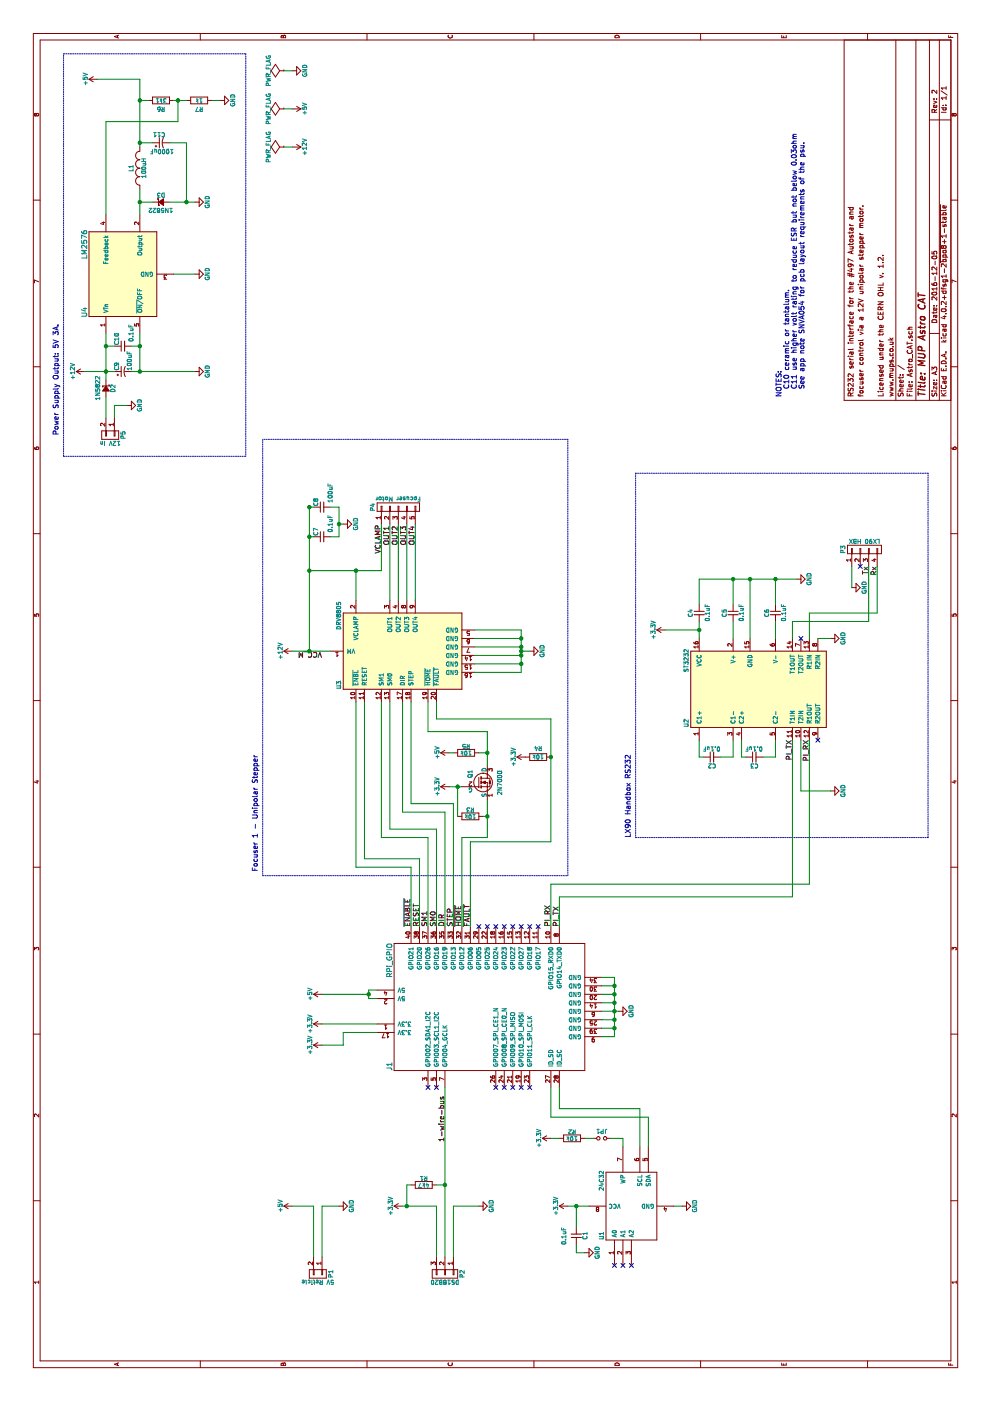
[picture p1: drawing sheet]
EESchema Schematic File Version 2
LIBS:raspberrypi_gpio
LIBS:mups_microchip
LIBS:mups_maxim
LIBS:mups_nxp
LIBS:mups_texas
LIBS:mups_st
LIBS:mups_onsemiconductor
LIBS:power
LIBS:device
LIBS:transistors
LIBS:conn
LIBS:linear
LIBS:regul
LIBS:74xx
LIBS:cmos4000
LIBS:adc-dac
LIBS:memory
LIBS:xilinx
LIBS:microcontrollers
LIBS:dsp
LIBS:microchip
LIBS:analog_switches
LIBS:motorola
LIBS:texas
LIBS:intel
LIBS:audio
LIBS:interface
LIBS:digital-audio
LIBS:philips
LIBS:display
LIBS:cypress
LIBS:siliconi
LIBS:opto
LIBS:atmel
LIBS:contrib
LIBS:valves
LIBS:Astro_CAT-cache
EELAYER 25 0
EELAYER END
$Descr A3 16535 11693
encoding utf-8
Sheet 1 1
Title "MUP Astro CAT"
Date "2016-12-05"
Rev "2"
Comp "www.mups.co.uk"
Comment1 "Licensed under the CERN OHL v. 1.2."
Comment2 ""
Comment3 "focuser control via a 12V unipolar stepper motor."
Comment4 "RS232 serial interface for the #497 Autostar and"
$EndDescr
$Comp
L MAX232 U2
U 1 1
P 8400 8950
F 0 "U2" H 7950 9800 50  0000 L CNN
F 1 "ST3232" H 8600 9800 50  0000 L CNN
F 2 "Housings_DIP:DIP-16_W7.62mm" H 8400 8950 50  0001 C CNN
F 3 "" H 8400 8950 50  0000 C CNN
	1    8400 8950
	1    0    0    -1  
$EndComp
$Comp
L CONN_01X04 P3
U 1 1
P 10050 10200
F 0 "P3" H 10050 10450 50  0000 C CNN
F 1 "LX90 HBX" V 10150 10200 50  0000 C CNN
F 2 "mups_connect:4P4C" H 10050 10200 50  0001 C CNN
F 3 "" H 10050 10200 50  0000 C CNN
	1    10050 10200
	1    0    0    -1  
$EndComp
Text Label 9850 10350 2    60   ~ 0
Rx
Text Label 9850 10250 2    60   ~ 0
Tx
$Comp
L GND #PWR01
U 1 1
P 9600 10050
F 0 "#PWR01" H 9600 9800 50  0001 C CNN
F 1 "GND" H 9600 9900 50  0000 C CNN
F 2 "" H 9600 10050 50  0000 C CNN
F 3 "" H 9600 10050 50  0000 C CNN
	1    9600 10050
	1    0    0    -1  
$EndComp
NoConn ~ 9850 10150
$Comp
L GND #PWR02
U 1 1
P 9700 9400
F 0 "#PWR02" H 9700 9150 50  0001 C CNN
F 1 "GND" H 9700 9250 50  0000 C CNN
F 2 "" H 9700 9400 50  0000 C CNN
F 3 "" H 9700 9400 50  0000 C CNN
	1    9700 9400
	1    0    0    -1  
$EndComp
$Comp
L C_Small C2
U 1 1
P 7600 8400
F 0 "C2" V 7500 8350 50  0000 L CNN
F 1 "0.1uF" V 7700 8300 50  0000 L CNN
F 2 "Capacitors_SMD:C_1206_HandSoldering" H 7600 8400 50  0001 C CNN
F 3 "" H 7600 8400 50  0000 C CNN
	1    7600 8400
	1    0    0    -1  
$EndComp
$Comp
L C_Small C3
U 1 1
P 7600 8900
F 0 "C3" V 7500 8850 50  0000 L CNN
F 1 "0.1uF" V 7700 8800 50  0000 L CNN
F 2 "Capacitors_SMD:C_1206_HandSoldering" H 7600 8900 50  0001 C CNN
F 3 "" H 7600 8900 50  0000 C CNN
	1    7600 8900
	1    0    0    -1  
$EndComp
$Comp
L C_Small C4
U 1 1
P 9300 8250
F 0 "C4" V 9200 8200 50  0000 L CNN
F 1 "0.1uF" V 9400 8150 50  0000 L CNN
F 2 "Capacitors_SMD:C_1206_HandSoldering" H 9300 8250 50  0001 C CNN
F 3 "" H 9300 8250 50  0000 C CNN
	1    9300 8250
	0    1    1    0   
$EndComp
$Comp
L C_Small C5
U 1 1
P 9300 8650
F 0 "C5" V 9200 8600 50  0000 L CNN
F 1 "0.1uF" V 9400 8550 50  0000 L CNN
F 2 "Capacitors_SMD:C_1206_HandSoldering" H 9300 8650 50  0001 C CNN
F 3 "" H 9300 8650 50  0000 C CNN
	1    9300 8650
	0    1    1    0   
$EndComp
$Comp
L C_Small C6
U 1 1
P 9300 9150
F 0 "C6" V 9200 9100 50  0000 L CNN
F 1 "0.1uF" V 9400 9050 50  0000 L CNN
F 2 "Capacitors_SMD:C_1206_HandSoldering" H 9300 9150 50  0001 C CNN
F 3 "" H 9300 9150 50  0000 C CNN
	1    9300 9150
	0    1    1    0   
$EndComp
$Comp
L GND #PWR03
U 1 1
P 7200 9800
F 0 "#PWR03" H 7200 9550 50  0001 C CNN
F 1 "GND" H 7200 9650 50  0000 C CNN
F 2 "" H 7200 9800 50  0000 C CNN
F 3 "" H 7200 9800 50  0000 C CNN
	1    7200 9800
	1    0    0    -1  
$EndComp
$Comp
L GND #PWR04
U 1 1
P 9000 9800
F 0 "#PWR04" H 9000 9550 50  0001 C CNN
F 1 "GND" H 9000 9650 50  0000 C CNN
F 2 "" H 9000 9800 50  0000 C CNN
F 3 "" H 9000 9800 50  0000 C CNN
	1    9000 9800
	1    0    0    -1  
$EndComp
NoConn ~ 9000 9450
NoConn ~ 7800 9650
$Comp
L DRV8805 U3
U 1 1
P 8850 4750
F 0 "U3" H 8400 5500 50  0000 L CNN
F 1 "DRV8805" H 9100 5500 50  0000 L CNN
F 2 "Housings_SOIC:SOIC-20_7.5x12.8mm_Pitch1.27mm" H 8700 4850 50  0001 C CNN
F 3 "" H 8700 4850 50  0000 C CNN
	1    8850 4750
	1    0    0    -1  
$EndComp
$Comp
L GND #PWR05
U 1 1
P 8850 6250
F 0 "#PWR05" H 8850 6000 50  0001 C CNN
F 1 "GND" H 8850 6100 50  0000 C CNN
F 2 "" H 8850 6250 50  0000 C CNN
F 3 "" H 8850 6250 50  0000 C CNN
	1    8850 6250
	1    0    0    -1  
$EndComp
$Comp
L C_Small C8
U 1 1
P 10550 3800
F 0 "C8" H 10560 3870 50  0000 L CNN
F 1 "100uF" H 10600 3700 50  0000 L CNN
F 2 "Capacitors_SMD:C_1206_HandSoldering" H 10550 3800 50  0001 C CNN
F 3 "" H 10550 3800 50  0000 C CNN
	1    10550 3800
	1    0    0    -1  
$EndComp
$Comp
L C_Small C7
U 1 1
P 10200 3800
F 0 "C7" H 10210 3870 50  0000 L CNN
F 1 "0.1uF" H 10250 3700 50  0000 L CNN
F 2 "Capacitors_SMD:C_1206_HandSoldering" H 10200 3800 50  0001 C CNN
F 3 "" H 10200 3800 50  0000 C CNN
	1    10200 3800
	1    0    0    -1  
$EndComp
$Comp
L GND #PWR06
U 1 1
P 10350 4050
F 0 "#PWR06" H 10350 3800 50  0001 C CNN
F 1 "GND" H 10350 3900 50  0000 C CNN
F 2 "" H 10350 4050 50  0000 C CNN
F 3 "" H 10350 4050 50  0000 C CNN
	1    10350 4050
	1    0    0    -1  
$EndComp
$Comp
L CONN_01X05 P4
U 1 1
P 10550 4700
F 0 "P4" H 10550 5000 50  0000 C CNN
F 1 "Focuser Motor" V 10650 4700 50  0000 C CNN
F 2 "mups_connect:6P6C" H 10550 4700 50  0001 C CNN
F 3 "" H 10550 4700 50  0000 C CNN
	1    10550 4700
	1    0    0    -1  
$EndComp
$Comp
L RPi_GPIO J1
U 1 1
P 4600 5700
F 0 "J1" H 3950 6800 60  0000 C CNN
F 1 "RPi_GPIO" H 5200 6800 60  0000 C CNN
F 2 "mups_connect:PI_Pin_Header_Straight_2x20" H 4600 5700 60  0001 C CNN
F 3 "" H 4600 5700 60  0000 C CNN
	1    4600 5700
	1    0    0    -1  
$EndComp
$Comp
L +5V #PWR07
U 1 1
P 4800 3800
F 0 "#PWR07" H 4800 3650 50  0001 C CNN
F 1 "+5V" H 4800 3940 50  0000 C CNN
F 2 "" H 4800 3800 50  0000 C CNN
F 3 "" H 4800 3800 50  0000 C CNN
	1    4800 3800
	1    0    0    -1  
$EndComp
NoConn ~ 5600 6250
NoConn ~ 5600 6350
Text Label 5600 5350 0    60   ~ 0
STEP
Text Label 5600 5250 0    60   ~ 0
DIR
Text Label 5600 5050 0    60   ~ 0
SM1
Text Label 5600 5150 0    60   ~ 0
SM0
Text Label 5600 5550 0    60   ~ 0
~FAULT
Text Label 5600 5450 0    60   ~ 0
~HOME
Text Label 5600 4850 0    60   ~ 0
~ENABLE
Text Label 5600 6600 0    60   ~ 0
PI_TX
Text Label 5600 6500 0    60   ~ 0
PI_RX
$Comp
L +3.3V #PWR08
U 1 1
P 7600 6200
F 0 "#PWR08" H 7600 6050 50  0001 C CNN
F 1 "+3.3V" H 7600 6340 50  0000 C CNN
F 2 "" H 7600 6200 50  0000 C CNN
F 3 "" H 7600 6200 50  0000 C CNN
	1    7600 6200
	1    0    0    -1  
$EndComp
$Comp
L R R4
U 1 1
P 7600 6350
F 0 "R4" V 7500 6350 50  0000 C CNN
F 1 "10k" V 7600 6350 50  0000 C CNN
F 2 "Resistors_SMD:R_1206_HandSoldering" V 7530 6350 50  0001 C CNN
F 3 "" H 7600 6350 50  0000 C CNN
	1    7600 6350
	-1   0    0    1   
$EndComp
$Comp
L +3.3V #PWR09
U 1 1
P 7250 5300
F 0 "#PWR09" H 7250 5150 50  0001 C CNN
F 1 "+3.3V" H 7250 5440 50  0000 C CNN
F 2 "" H 7250 5300 50  0000 C CNN
F 3 "" H 7250 5300 50  0000 C CNN
	1    7250 5300
	1    0    0    -1  
$EndComp
$Comp
L R R3
U 1 1
P 6900 5550
F 0 "R3" V 6980 5550 50  0000 C CNN
F 1 "10k" V 6900 5550 50  0000 C CNN
F 2 "Resistors_SMD:R_1206_HandSoldering" V 6830 5550 50  0001 C CNN
F 3 "" H 6900 5550 50  0000 C CNN
	1    6900 5550
	1    0    0    -1  
$EndComp
$Comp
L +5V #PWR010
U 1 1
P 7650 5300
F 0 "#PWR010" H 7650 5150 50  0001 C CNN
F 1 "+5V" H 7650 5440 50  0000 C CNN
F 2 "" H 7650 5300 50  0000 C CNN
F 3 "" H 7650 5300 50  0000 C CNN
	1    7650 5300
	1    0    0    -1  
$EndComp
$Comp
L R R5
U 1 1
P 7650 5500
F 0 "R5" V 7730 5500 50  0000 C CNN
F 1 "10k" V 7650 5500 50  0000 C CNN
F 2 "Resistors_SMD:R_1206_HandSoldering" V 7580 5500 50  0001 C CNN
F 3 "" H 7650 5500 50  0000 C CNN
	1    7650 5500
	1    0    0    -1  
$EndComp
Text Label 5600 4950 0    60   ~ 0
RESET
$Comp
L +12V #PWR011
U 1 1
P 14800 3450
F 0 "#PWR011" H 14800 3300 50  0001 C CNN
F 1 "+12V" H 14800 3590 50  0000 C CNN
F 2 "" H 14800 3450 50  0000 C CNN
F 3 "" H 14800 3450 50  0000 C CNN
	1    14800 3450
	-1   0    0    1   
$EndComp
$Comp
L +5V #PWR012
U 1 1
P 15250 3450
F 0 "#PWR012" H 15250 3300 50  0001 C CNN
F 1 "+5V" H 15250 3590 50  0000 C CNN
F 2 "" H 15250 3450 50  0000 C CNN
F 3 "" H 15250 3450 50  0000 C CNN
	1    15250 3450
	-1   0    0    1   
$EndComp
$Comp
L PWR_FLAG #FLG013
U 1 1
P 14800 3350
F 0 "#FLG013" H 14800 3445 50  0001 C CNN
F 1 "PWR_FLAG" H 14800 3530 50  0000 C CNN
F 2 "" H 14800 3350 50  0000 C CNN
F 3 "" H 14800 3350 50  0000 C CNN
	1    14800 3350
	1    0    0    -1  
$EndComp
$Comp
L PWR_FLAG #FLG014
U 1 1
P 15700 3350
F 0 "#FLG014" H 15700 3445 50  0001 C CNN
F 1 "PWR_FLAG" H 15700 3530 50  0000 C CNN
F 2 "" H 15700 3350 50  0000 C CNN
F 3 "" H 15700 3350 50  0000 C CNN
	1    15700 3350
	1    0    0    -1  
$EndComp
$Comp
L CONN_01X02 P5
U 1 1
P 11400 1300
F 0 "P5" H 11400 1450 50  0000 C CNN
F 1 "12V In" V 11500 1300 50  0000 C CNN
F 2 "mups_connect:Terminal_Block_5mm_2" H 11400 1300 50  0001 C CNN
F 3 "" H 11400 1300 50  0000 C CNN
	1    11400 1300
	-1   0    0    1   
$EndComp
$Comp
L GND #PWR015
U 1 1
P 11750 1500
F 0 "#PWR015" H 11750 1250 50  0001 C CNN
F 1 "GND" H 11750 1350 50  0000 C CNN
F 2 "" H 11750 1500 50  0000 C CNN
F 3 "" H 11750 1500 50  0000 C CNN
	1    11750 1500
	1    0    0    -1  
$EndComp
$Comp
L PWR_FLAG #FLG016
U 1 1
P 15250 3350
F 0 "#FLG016" H 15250 3445 50  0001 C CNN
F 1 "PWR_FLAG" H 15250 3530 50  0000 C CNN
F 2 "" H 15250 3350 50  0000 C CNN
F 3 "" H 15250 3350 50  0000 C CNN
	1    15250 3350
	1    0    0    -1  
$EndComp
Text Label 10000 4500 0    60   ~ 0
VCLAMP
Text Label 10100 4600 0    60   ~ 0
OUT1
Text Label 10100 4700 0    60   ~ 0
OUT2
Text Label 10100 4800 0    60   ~ 0
OUT3
Text Label 10100 4900 0    60   ~ 0
OUT4
NoConn ~ 5600 6150
NoConn ~ 5600 6050
NoConn ~ 5600 5950
NoConn ~ 5600 5850
NoConn ~ 3700 6250
NoConn ~ 3700 6150
NoConn ~ 3700 6050
NoConn ~ 3700 5950
NoConn ~ 3700 5850
NoConn ~ 3700 5150
NoConn ~ 3700 5050
$Comp
L GND #PWR017
U 1 1
P 4600 7300
F 0 "#PWR017" H 4600 7050 50  0001 C CNN
F 1 "GND" H 4600 7150 50  0000 C CNN
F 2 "" H 4600 7300 50  0000 C CNN
F 3 "" H 4600 7300 50  0000 C CNN
	1    4600 7300
	1    0    0    -1  
$EndComp
$Comp
L +3.3V #PWR018
U 1 1
P 4450 3800
F 0 "#PWR018" H 4450 3650 50  0001 C CNN
F 1 "+3.3V" H 4450 3940 50  0000 C CNN
F 2 "" H 4450 3800 50  0000 C CNN
F 3 "" H 4450 3800 50  0000 C CNN
	1    4450 3800
	1    0    0    -1  
$EndComp
$Comp
L +3.3V #PWR019
U 1 1
P 9100 7850
F 0 "#PWR019" H 9100 7700 50  0001 C CNN
F 1 "+3.3V" H 9100 7990 50  0000 C CNN
F 2 "" H 9100 7850 50  0000 C CNN
F 3 "" H 9100 7850 50  0000 C CNN
	1    9100 7850
	1    0    0    -1  
$EndComp
$Comp
L GND #PWR020
U 1 1
P 15700 3450
F 0 "#PWR020" H 15700 3200 50  0001 C CNN
F 1 "GND" H 15700 3300 50  0000 C CNN
F 2 "" H 15700 3450 50  0000 C CNN
F 3 "" H 15700 3450 50  0000 C CNN
	1    15700 3450
	1    0    0    -1  
$EndComp
Text Label 7800 9550 2    60   ~ 0
PI_RX
Text Label 7800 9350 2    60   ~ 0
PI_TX
Text Notes 6650 7450 0    60   ~ 0
LX90 Handbox RS232
Text Notes 6250 3050 0    60   ~ 0
Focuser 1 - Unipolar Stepper
$Comp
L CONN_01X03 P2
U 1 1
P 1500 5250
F 0 "P2" H 1500 5450 50  0000 C CNN
F 1 "DS18B20" V 1600 5250 50  0000 C CNN
F 2 "Pin_Headers:Pin_Header_Straight_1x03" H 1500 5250 50  0001 C CNN
F 3 "" H 1500 5250 50  0000 C CNN
	1    1500 5250
	-1   0    0    1   
$EndComp
$Comp
L GND #PWR021
U 1 1
P 13300 2300
F 0 "#PWR021" H 13300 2050 50  0001 C CNN
F 1 "GND" H 13300 2150 50  0000 C CNN
F 2 "" H 13300 2300 50  0000 C CNN
F 3 "" H 13300 2300 50  0000 C CNN
	1    13300 2300
	1    0    0    -1  
$EndComp
$Comp
L +5V #PWR022
U 1 1
P 15600 1150
F 0 "#PWR022" H 15600 1000 50  0001 C CNN
F 1 "+5V" H 15600 1290 50  0000 C CNN
F 2 "" H 15600 1150 50  0000 C CNN
F 3 "" H 15600 1150 50  0000 C CNN
	1    15600 1150
	1    0    0    -1  
$EndComp
$Comp
L D_Schottky_Small D3
U 1 1
P 14150 1900
F 0 "D3" H 14100 1980 50  0000 L CNN
F 1 "1N5822" H 14000 1800 50  0000 L CNN
F 2 "Diodes_ThroughHole:Diode_DO-201AD_Horizontal_RM15" V 14150 1900 50  0001 C CNN
F 3 "" V 14150 1900 50  0000 C CNN
	1    14150 1900
	0    1    1    0   
$EndComp
$Comp
L INDUCTOR_SMALL L1
U 1 1
P 14550 1650
F 0 "L1" H 14550 1750 50  0000 C CNN
F 1 "100uH" H 14550 1600 50  0000 C CNN
F 2 "mups_assorted:Choke_Toroid_8x16mm_Vertical" H 14550 1650 50  0001 C CNN
F 3 "" H 14550 1650 50  0000 C CNN
	1    14550 1650
	1    0    0    -1  
$EndComp
$Comp
L +12V #PWR023
U 1 1
P 8850 3450
F 0 "#PWR023" H 8850 3300 50  0001 C CNN
F 1 "+12V" H 8850 3590 50  0000 C CNN
F 2 "" H 8850 3450 50  0000 C CNN
F 3 "" H 8850 3450 50  0000 C CNN
	1    8850 3450
	1    0    0    -1  
$EndComp
$Comp
L CP1_Small C9
U 1 1
P 12150 1450
F 0 "C9" H 12160 1520 50  0000 L CNN
F 1 "100uF" H 12160 1370 50  0000 L CNN
F 2 "Capacitors_ThroughHole:C_Radial_D6.3_L11.2_P2.5" H 12150 1450 50  0001 C CNN
F 3 "" H 12150 1450 50  0000 C CNN
	1    12150 1450
	1    0    0    -1  
$EndComp
$Comp
L CP1_Small C11
U 1 1
P 14850 1900
F 0 "C11" V 14950 1850 50  0000 L CNN
F 1 "1000uF" V 14750 1750 50  0000 L CNN
F 2 "Capacitors_ThroughHole:C_Radial_D10_L16_P5" H 14850 1900 50  0001 C CNN
F 3 "" H 14850 1900 50  0000 C CNN
	1    14850 1900
	1    0    0    -1  
$EndComp
Text Notes 11400 700  0    60   ~ 0
Power Supply Output: 5V 3A.
Text Label 8850 3800 1    60   ~ 0
VCC_M
$Comp
L LM2576 U4
U 1 1
P 13300 1450
F 0 "U4" H 12850 1900 60  0000 C CNN
F 1 "LM2576" H 13650 1900 60  0000 C CNN
F 2 "TO_SOT_Packages_THT:Pentawatt_Neutral_Staggered_Verical_TO220-5-T05D" H 13300 1450 60  0001 C CNN
F 3 "" H 13300 1450 60  0000 C CNN
	1    13300 1450
	1    0    0    -1  
$EndComp
$Comp
L +12V #PWR024
U 1 1
P 12150 1000
F 0 "#PWR024" H 12150 850 50  0001 C CNN
F 1 "+12V" H 12150 1140 50  0000 C CNN
F 2 "" H 12150 1000 50  0000 C CNN
F 3 "" H 12150 1000 50  0000 C CNN
	1    12150 1000
	1    0    0    -1  
$EndComp
$Comp
L D_Schottky_Small D2
U 1 1
P 11950 1250
F 0 "D2" H 11900 1330 50  0000 L CNN
F 1 "1N5822" H 11800 1150 50  0000 L CNN
F 2 "Diodes_ThroughHole:Diode_DO-201AD_Horizontal_RM15" V 11950 1250 50  0001 C CNN
F 3 "" V 11950 1250 50  0000 C CNN
	1    11950 1250
	-1   0    0    1   
$EndComp
$Comp
L R R6
U 1 1
P 15350 1900
F 0 "R6" V 15250 1900 50  0000 C CNN
F 1 "3k1" V 15350 1900 50  0000 C CNN
F 2 "Resistors_SMD:R_1206_HandSoldering" V 15280 1900 50  0001 C CNN
F 3 "" H 15350 1900 50  0000 C CNN
	1    15350 1900
	1    0    0    -1  
$EndComp
$Comp
L R R7
U 1 1
P 15350 2350
F 0 "R7" V 15250 2350 50  0000 C CNN
F 1 "1k" V 15350 2350 50  0000 C CNN
F 2 "Resistors_SMD:R_1206_HandSoldering" V 15280 2350 50  0001 C CNN
F 3 "" H 15350 2350 50  0000 C CNN
	1    15350 2350
	1    0    0    -1  
$EndComp
$Comp
L +3.3V #PWR025
U 1 1
P 2300 4750
F 0 "#PWR025" H 2300 4600 50  0001 C CNN
F 1 "+3.3V" H 2300 4890 50  0000 C CNN
F 2 "" H 2300 4750 50  0000 C CNN
F 3 "" H 2300 4750 50  0000 C CNN
	1    2300 4750
	1    0    0    -1  
$EndComp
$Comp
L GND #PWR026
U 1 1
P 2300 5650
F 0 "#PWR026" H 2300 5400 50  0001 C CNN
F 1 "GND" H 2300 5500 50  0000 C CNN
F 2 "" H 2300 5650 50  0000 C CNN
F 3 "" H 2300 5650 50  0000 C CNN
	1    2300 5650
	1    0    0    -1  
$EndComp
Text Label 3600 5250 2    60   ~ 0
1-wire-bus
$Comp
L R R1
U 1 1
P 2550 5000
F 0 "R1" V 2630 5000 50  0000 C CNN
F 1 "4k7" V 2550 5000 50  0000 C CNN
F 2 "Resistors_SMD:R_1206_HandSoldering" V 2480 5000 50  0001 C CNN
F 3 "" H 2550 5000 50  0000 C CNN
	1    2550 5000
	1    0    0    -1  
$EndComp
$Comp
L 24C16 U1
U 1 1
P 2300 7450
F 0 "U1" H 1950 7800 50  0000 C CNN
F 1 "24C32" H 2600 7800 50  0000 C CNN
F 2 "Housings_SOIC:SOIC-8_3.9x4.9mm_Pitch1.27mm" H 2300 7450 50  0001 C CNN
F 3 "" H 2300 7450 50  0000 C CNN
	1    2300 7450
	1    0    0    -1  
$EndComp
NoConn ~ 1600 7250
NoConn ~ 1600 7350
NoConn ~ 1600 7450
$Comp
L GND #PWR027
U 1 1
P 2300 8050
F 0 "#PWR027" H 2300 7800 50  0001 C CNN
F 1 "GND" H 2300 7900 50  0000 C CNN
F 2 "" H 2300 8050 50  0000 C CNN
F 3 "" H 2300 8050 50  0000 C CNN
	1    2300 8050
	1    0    0    -1  
$EndComp
$Comp
L +3.3V #PWR028
U 1 1
P 2300 6700
F 0 "#PWR028" H 2300 6550 50  0001 C CNN
F 1 "+3.3V" H 2300 6840 50  0000 C CNN
F 2 "" H 2300 6700 50  0000 C CNN
F 3 "" H 2300 6700 50  0000 C CNN
	1    2300 6700
	1    0    0    -1  
$EndComp
$Comp
L Jumper_NO_Small JP1
U 1 1
P 3100 7100
F 0 "JP1" H 3100 7180 50  0000 C CNN
F 1 "Jumper_NO_Small" H 3110 7040 50  0001 C CNN
F 2 "Connect:PINHEAD1-2" H 3100 7100 50  0001 C CNN
F 3 "" H 3100 7100 50  0000 C CNN
	1    3100 7100
	0    1    1    0   
$EndComp
$Comp
L R R2
U 1 1
P 3100 6750
F 0 "R2" V 3180 6750 50  0000 C CNN
F 1 "10k" V 3100 6750 50  0000 C CNN
F 2 "Resistors_SMD:R_1206_HandSoldering" V 3030 6750 50  0001 C CNN
F 3 "" H 3100 6750 50  0000 C CNN
	1    3100 6750
	1    0    0    -1  
$EndComp
$Comp
L +3.3V #PWR029
U 1 1
P 3100 6500
F 0 "#PWR029" H 3100 6350 50  0001 C CNN
F 1 "+3.3V" H 3100 6640 50  0000 C CNN
F 2 "" H 3100 6500 50  0000 C CNN
F 3 "" H 3100 6500 50  0000 C CNN
	1    3100 6500
	1    0    0    -1  
$EndComp
$Comp
L C_Small C1
U 1 1
P 1950 6800
F 0 "C1" V 1850 6750 50  0000 L CNN
F 1 "0.1uF" V 2100 6700 50  0000 L CNN
F 2 "Capacitors_SMD:C_1206_HandSoldering" H 1950 6800 50  0001 C CNN
F 3 "" H 1950 6800 50  0000 C CNN
	1    1950 6800
	0    -1   -1   0   
$EndComp
$Comp
L GND #PWR030
U 1 1
P 1750 6900
F 0 "#PWR030" H 1750 6650 50  0001 C CNN
F 1 "GND" H 1750 6750 50  0000 C CNN
F 2 "" H 1750 6900 50  0000 C CNN
F 3 "" H 1750 6900 50  0000 C CNN
	1    1750 6900
	1    0    0    -1  
$EndComp
$Comp
L CONN_01X02 P1
U 1 1
P 1500 3750
F 0 "P1" H 1500 3900 50  0000 C CNN
F 1 "5V Reticle" V 1600 3750 50  0000 C CNN
F 2 "Pin_Headers:Pin_Header_Straight_1x02" H 1500 3750 50  0001 C CNN
F 3 "" H 1500 3750 50  0000 C CNN
	1    1500 3750
	-1   0    0    1   
$EndComp
$Comp
L +5V #PWR031
U 1 1
P 2300 3450
F 0 "#PWR031" H 2300 3300 50  0001 C CNN
F 1 "+5V" H 2300 3590 50  0000 C CNN
F 2 "" H 2300 3450 50  0000 C CNN
F 3 "" H 2300 3450 50  0000 C CNN
	1    2300 3450
	1    0    0    -1  
$EndComp
$Comp
L GND #PWR032
U 1 1
P 2300 4000
F 0 "#PWR032" H 2300 3750 50  0001 C CNN
F 1 "GND" H 2300 3850 50  0000 C CNN
F 2 "" H 2300 4000 50  0000 C CNN
F 3 "" H 2300 4000 50  0000 C CNN
	1    2300 4000
	1    0    0    -1  
$EndComp
$Comp
L C_Small C10
U 1 1
P 12450 1450
F 0 "C10" H 12460 1520 50  0000 L CNN
F 1 "0.1uF" H 12500 1350 50  0000 L CNN
F 2 "Capacitors_SMD:C_1206_HandSoldering" H 12450 1450 50  0001 C CNN
F 3 "" H 12450 1450 50  0000 C CNN
	1    12450 1450
	1    0    0    -1  
$EndComp
Wire Wire Line
	7800 8250 7600 8250
Wire Wire Line
	7600 8250 7600 8300
Wire Wire Line
	7600 8500 7600 8650
Wire Wire Line
	7600 8650 7800 8650
Wire Wire Line
	7800 8750 7600 8750
Wire Wire Line
	7600 8750 7600 8800
Wire Wire Line
	7600 9000 7600 9150
Wire Wire Line
	7600 9150 7800 9150
Wire Wire Line
	9200 9350 9000 9350
Wire Wire Line
	9000 9550 9300 9550
Wire Wire Line
	9000 9150 9200 9150
Wire Wire Line
	9000 8650 9200 8650
Wire Wire Line
	9000 8250 9200 8250
Wire Wire Line
	9400 8250 9700 8250
Wire Wire Line
	9700 8250 9700 9400
Wire Wire Line
	9400 8650 9700 8650
Connection ~ 9700 8650
Wire Wire Line
	9000 8850 9700 8850
Connection ~ 9700 8850
Wire Wire Line
	9400 9150 9700 9150
Connection ~ 9700 9150
Wire Wire Line
	9000 9650 9000 9800
Wire Wire Line
	7800 9450 7200 9450
Wire Wire Line
	9100 7850 9100 8250
Connection ~ 9100 8250
Wire Wire Line
	8800 6150 8800 5600
Wire Wire Line
	8600 6150 9100 6150
Wire Wire Line
	8850 6150 8850 6250
Wire Wire Line
	8900 6150 8900 5600
Connection ~ 8850 6150
Wire Wire Line
	9000 6150 9000 5600
Connection ~ 8900 6150
Wire Wire Line
	9100 6150 9100 5600
Connection ~ 9000 6150
Wire Wire Line
	8700 5600 8700 6150
Connection ~ 8800 6150
Wire Wire Line
	8600 5600 8600 6150
Connection ~ 8700 6150
Wire Wire Line
	8850 3450 8850 3900
Wire Wire Line
	10200 3650 10200 3700
Wire Wire Line
	10550 3650 10550 3700
Connection ~ 10200 3650
Wire Wire Line
	10200 3900 10200 4000
Wire Wire Line
	10200 4000 10550 4000
Wire Wire Line
	10550 4000 10550 3900
Wire Wire Line
	10350 4000 10350 4050
Connection ~ 10350 4000
Wire Wire Line
	9800 4500 10350 4500
Wire Wire Line
	9450 4600 10350 4600
Wire Wire Line
	9450 4700 10350 4700
Wire Wire Line
	9450 4800 10350 4800
Wire Wire Line
	9450 4900 10350 4900
Wire Wire Line
	7200 9450 7200 9800
Wire Wire Line
	6900 5750 6900 5700
Wire Wire Line
	6650 5750 7100 5750
Connection ~ 6900 5750
Wire Wire Line
	7650 5650 7650 5750
Connection ~ 7650 5750
Wire Wire Line
	7650 5350 7650 5300
Wire Wire Line
	9450 4200 9800 4200
Wire Wire Line
	9800 3650 9800 4500
Connection ~ 9800 4200
Connection ~ 8850 3650
Connection ~ 10550 3650
Wire Wire Line
	8850 3650 10550 3650
Wire Wire Line
	15700 3350 15700 3450
Wire Wire Line
	15250 3350 15250 3450
Wire Wire Line
	14800 3350 14800 3450
Wire Wire Line
	11600 1350 11750 1350
Wire Wire Line
	11750 1350 11750 1500
Connection ~ 9800 3650
Wire Wire Line
	4600 7100 4600 7300
Wire Wire Line
	4300 7100 4300 7250
Wire Wire Line
	4300 7250 5000 7250
Connection ~ 4600 7250
Wire Wire Line
	4400 7100 4400 7250
Connection ~ 4400 7250
Wire Wire Line
	4500 7100 4500 7250
Connection ~ 4500 7250
Wire Wire Line
	4700 7250 4700 7100
Wire Wire Line
	4800 7250 4800 7100
Connection ~ 4700 7250
Wire Wire Line
	4900 7250 4900 7100
Connection ~ 4800 7250
Wire Wire Line
	5000 7250 5000 7100
Connection ~ 4900 7250
Wire Wire Line
	6300 4200 8250 4200
Wire Wire Line
	8250 5050 7900 5050
Wire Wire Line
	8050 6500 8050 5150
Wire Wire Line
	8050 5150 8250 5150
Wire Wire Line
	4800 3800 4800 4350
Wire Wire Line
	4750 4350 4850 4350
Wire Wire Line
	4850 4350 4850 4450
Wire Wire Line
	4750 4350 4750 4450
Wire Wire Line
	4450 3800 4450 4450
Wire Notes Line
	6650 10950 10950 10950
Wire Notes Line
	10950 7500 6650 7500
Wire Wire Line
	14150 2000 14150 2300
Wire Wire Line
	14000 1650 14300 1650
Wire Wire Line
	14150 1650 14150 1800
Connection ~ 14150 1650
Connection ~ 14850 1650
Wire Wire Line
	12150 1000 12150 1350
Connection ~ 12150 1250
Wire Wire Line
	12150 1650 12600 1650
Connection ~ 12150 1650
Wire Notes Line
	11150 750  11150 2900
Wire Notes Line
	15900 750  15900 2900
Connection ~ 4800 4350
Wire Wire Line
	11600 1250 11850 1250
Wire Wire Line
	12050 1250 12600 1250
Wire Wire Line
	15600 1650 15600 1150
Wire Notes Line
	15900 2900 11150 2900
Wire Notes Line
	11150 750  15900 750 
Wire Wire Line
	6400 4300 8250 4300
Wire Wire Line
	6650 4500 8250 4500
Wire Wire Line
	6750 4600 8250 4600
Wire Wire Line
	6950 4750 8250 4750
Wire Wire Line
	7050 4850 8250 4850
Wire Notes Line
	6200 6700 11350 6700
Wire Notes Line
	11350 3100 6200 3100
Wire Notes Line
	6200 3100 6200 6700
Wire Notes Line
	11350 6700 11350 3100
Wire Wire Line
	5600 6500 6100 6500
Wire Wire Line
	6100 6500 6100 9550
Wire Wire Line
	5950 9350 5950 6600
Wire Wire Line
	5950 6600 5600 6600
Wire Wire Line
	4350 4050 4350 4450
Wire Notes Line
	10950 10950 10950 7500
Wire Notes Line
	6650 7500 6650 10950
Wire Wire Line
	2300 4750 2300 5150
Wire Wire Line
	2300 5150 1700 5150
Wire Wire Line
	1700 5350 2300 5350
Wire Wire Line
	2300 5350 2300 5650
Wire Wire Line
	2550 5250 2550 5150
Wire Wire Line
	2550 4850 2550 4800
Wire Wire Line
	2550 4800 2300 4800
Connection ~ 2300 4800
Wire Wire Line
	3000 7650 3350 7650
Wire Wire Line
	3350 7650 3350 6500
Wire Wire Line
	3350 6500 3700 6500
Wire Wire Line
	3700 6600 3450 6600
Wire Wire Line
	3450 6600 3450 7550
Wire Wire Line
	3450 7550 3000 7550
Wire Wire Line
	2300 8050 2300 7950
Wire Wire Line
	1700 5250 3700 5250
Connection ~ 2550 5250
Wire Wire Line
	2300 6700 2300 6950
Wire Wire Line
	3100 7350 3000 7350
Wire Wire Line
	3100 7200 3100 7350
Wire Wire Line
	3100 7000 3100 6900
Wire Wire Line
	3100 6600 3100 6500
Wire Wire Line
	6100 9550 7800 9550
Wire Wire Line
	5950 9350 7800 9350
Wire Wire Line
	2050 6800 2300 6800
Connection ~ 2300 6800
Wire Wire Line
	1750 6900 1750 6800
Wire Wire Line
	1750 6800 1850 6800
Wire Wire Line
	2300 3800 2300 4000
Wire Wire Line
	1700 3800 2300 3800
Wire Wire Line
	2300 3700 2300 3450
Wire Wire Line
	1700 3700 2300 3700
Wire Wire Line
	12450 1550 12450 1650
Connection ~ 12450 1650
Wire Wire Line
	12450 1350 12450 1250
Connection ~ 12450 1250
Wire Wire Line
	6300 4200 6300 4850
Wire Wire Line
	6300 4850 5600 4850
Wire Wire Line
	6400 4300 6400 4950
Wire Wire Line
	6400 4950 5600 4950
Wire Wire Line
	6650 4500 6650 5050
Wire Wire Line
	6650 5050 5600 5050
Wire Wire Line
	6750 4600 6750 5150
Wire Wire Line
	6750 5150 5600 5150
Wire Wire Line
	6950 4750 6950 5250
Wire Wire Line
	6950 5250 5600 5250
Wire Wire Line
	7050 4850 7050 5350
Wire Wire Line
	7050 5350 5600 5350
Wire Wire Line
	7900 5050 7900 5750
Wire Wire Line
	6600 5550 6600 6500
Wire Wire Line
	6600 5550 5600 5550
NoConn ~ 5600 5750
NoConn ~ 5600 5650
$Comp
L GND #PWR033
U 1 1
P 12150 2300
F 0 "#PWR033" H 12150 2050 50  0001 C CNN
F 1 "GND" H 12150 2150 50  0000 C CNN
F 2 "" H 12150 2300 50  0000 C CNN
F 3 "" H 12150 2300 50  0000 C CNN
	1    12150 2300
	1    0    0    -1  
$EndComp
$Comp
L GND #PWR034
U 1 1
P 14150 2300
F 0 "#PWR034" H 14150 2050 50  0001 C CNN
F 1 "GND" H 14150 2150 50  0000 C CNN
F 2 "" H 14150 2300 50  0000 C CNN
F 3 "" H 14150 2300 50  0000 C CNN
	1    14150 2300
	1    0    0    -1  
$EndComp
Wire Wire Line
	12150 1550 12150 2300
Wire Wire Line
	13300 2050 13300 2300
Wire Wire Line
	15350 2500 15350 2600
Wire Wire Line
	14850 2000 14850 2200
Wire Wire Line
	14850 2200 14150 2200
Connection ~ 14150 2200
$Comp
L GND #PWR035
U 1 1
P 15350 2600
F 0 "#PWR035" H 15350 2350 50  0001 C CNN
F 1 "GND" H 15350 2450 50  0000 C CNN
F 2 "" H 15350 2600 50  0000 C CNN
F 3 "" H 15350 2600 50  0000 C CNN
	1    15350 2600
	1    0    0    -1  
$EndComp
Text Notes 11850 9500 0    60   ~ 0
NOTES:\n  C10 ceramic or tantalum.\n  C11 use higher volt rating to reduce ESR but not below 0.03ohm\n  See app note SNVA054 for pcb layout requirements of the psu.
Wire Wire Line
	6650 5750 6650 5450
Wire Wire Line
	6650 5450 5600 5450
Wire Wire Line
	6600 6500 8050 6500
Connection ~ 7600 6500
$Comp
L +3.3V #PWR036
U 1 1
P 4200 3800
F 0 "#PWR036" H 4200 3650 50  0001 C CNN
F 1 "+3.3V" H 4200 3940 50  0000 C CNN
F 2 "" H 4200 3800 50  0000 C CNN
F 3 "" H 4200 3800 50  0000 C CNN
	1    4200 3800
	1    0    0    -1  
$EndComp
Wire Wire Line
	4350 4050 4200 4050
Wire Wire Line
	4200 4050 4200 3800
Wire Wire Line
	9200 9350 9200 10250
Wire Wire Line
	9300 9550 9300 10350
Wire Wire Line
	9200 10250 9850 10250
Wire Wire Line
	9300 10350 9850 10350
Wire Wire Line
	9600 10050 9850 10050
Wire Wire Line
	14800 1650 15600 1650
Wire Wire Line
	14000 1250 15100 1250
Wire Wire Line
	14850 1800 14850 1650
Wire Wire Line
	15350 2050 15350 2200
Wire Wire Line
	15350 1750 15350 1650
Connection ~ 15350 1650
Wire Wire Line
	15350 2100 15100 2100
Wire Wire Line
	15100 2100 15100 1250
Connection ~ 15350 2100
$Comp
L 2N7000 Q1
U 1 1
P 7300 5650
F 0 "Q1" V 7200 5700 50  0000 L CNN
F 1 "2N7000" V 7550 5500 50  0000 L CNN
F 2 "TO_SOT_Packages_THT:TO-92_Inline_Wide" H 7500 5575 50  0001 L CIN
F 3 "" H 7300 5650 50  0000 L CNN
	1    7300 5650
	0    1    1    0   
$EndComp
Wire Wire Line
	7900 5750 7500 5750
Wire Wire Line
	7250 5450 7250 5300
Wire Wire Line
	6900 5400 7250 5400
Connection ~ 7250 5400
$EndSCHEMATC
